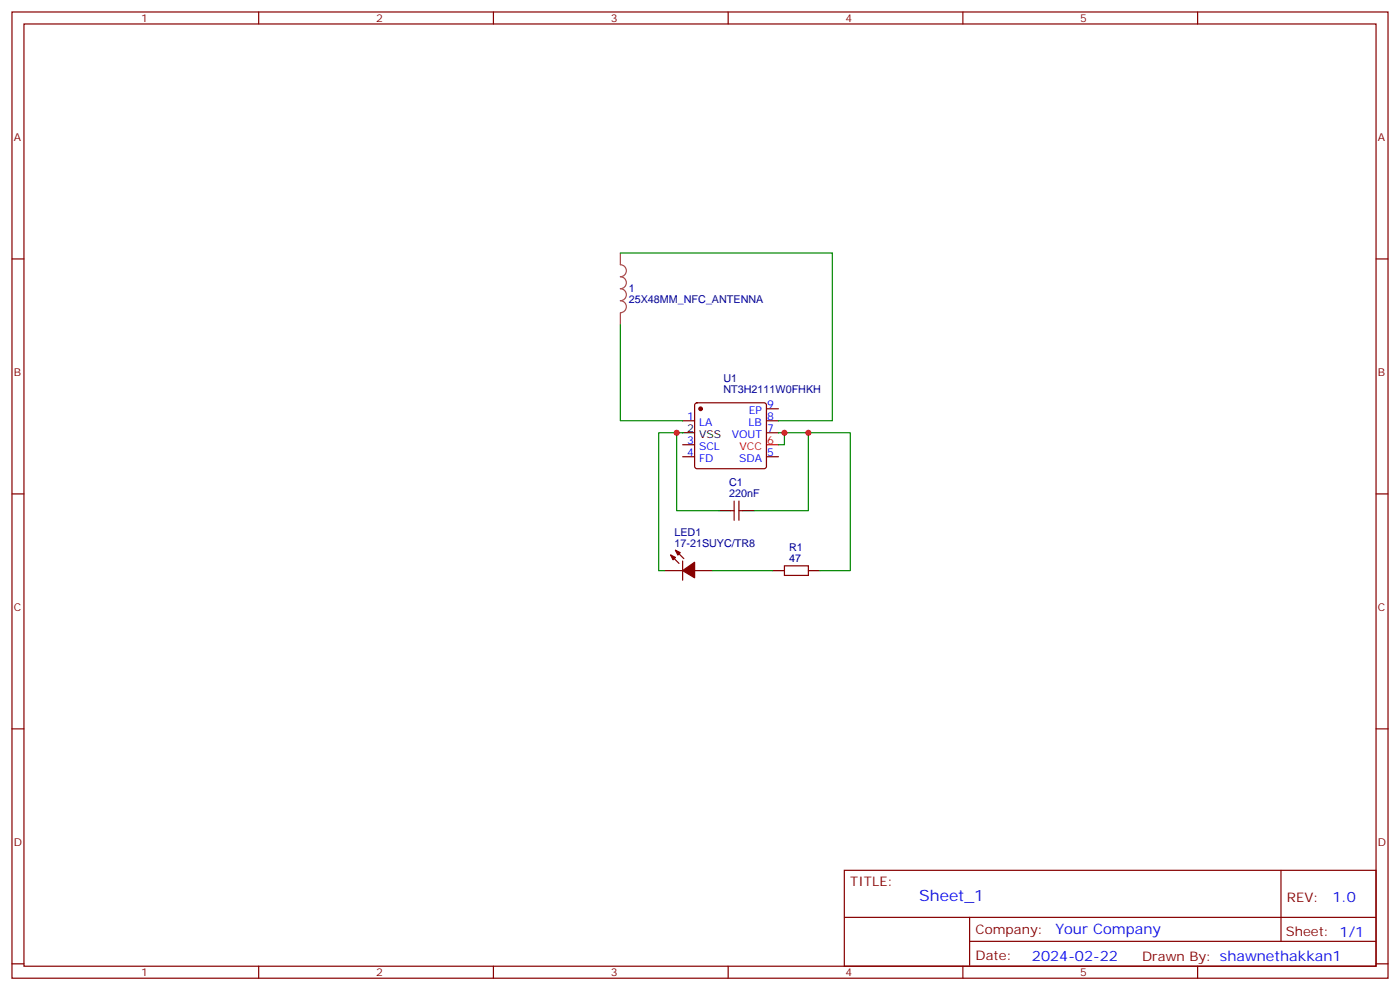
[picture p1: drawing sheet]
<svg xmlns="http://www.w3.org/2000/svg" width="412mm" height="292mm" viewBox="0 0 412 292" stroke-linecap="round" stroke-linejoin="round" font-family="sans-serif">
<g fill="none" stroke="#870000" stroke-width=".35">
<path d="M3.5 3.5h405.4v284.4h-405.4zM7.1 7.1h398.2v277.2h-398.2zM76.2 3.5v3.6M145.3 3.5v3.6M214.5 3.5v3.6M283.6 3.5v3.6M352.8 3.5v3.6M3.5 76.2h3.6M405.3 76.2h3.6M204.8 118.7l.5-.2h19.8l.5 .2 .2 .5v18l-.3 .5-.4 .2h-19.8l-.5-.2-.2-.5v-18zM201.1 123.8h3.5M201.1 134.4h3.5"/>
<path d="M201.1 130.9h3.5M225.8 120.3h3.5M225.8 123.8h3.5M225.8 127.4h3.5M225.8 134.4h3.5M3.5 145.3h3.6M215.2 150.3h1.1M216.3 147.5v5.6M217.7 147.5v5.6M217.7 150.3h1M405.3 145.3h3.6M195.8 167.9h5.3"/>
<path d="M197.6 163.3l2.4 2.5M199 161.9l2.4 2.5M201.1 165.1v5.6M204.6 167.9h5.3M231.1 166.5h7v2.8h-7zM3.5 214.5h3.6M405.3 214.5h3.6M248.7 256.1h156.6v28.2h-156.6zM377.3 256.1v20.9M248.7 270h156.5M285.6 277h119.6M285.6 270v14.1"/>
<path d="M3.5 283.6h3.6M76.2 284.3v3.6M145.3 284.3v3.6M214.5 284.3v3.6M283.6 284.3v3.6M352.8 284.3v3.6M405.3 283.6h3.6"/>
</g>
<path d="M225.8 130.9h3.5" fill="none" stroke="#f00" stroke-width=".35"/>
<path d="M201.1 127.4h3.5M211.7 150.3h3.5M218.7 150.3h3.5M227.5 167.9h3.6M238.1 167.9h3.6" fill="none" stroke="#000" stroke-width=".35"/>
<g fill="#870000" stroke="#870000" stroke-width=".35">
<path d="M197.6 163.3l1.4 .7-.7 .7z"/>
<path d="M199 161.9l1.4 .7-.7 .7z"/>
<path d="M201.1 167.9l3.5-2.4v4.5z"/>
<circle cx="206.4" cy="120.3" r=".53"/>
</g>
<path d="M182.7 74.4v3.5a1.76 1.76 0 0 1 1.8 1.8 1.76 1.76 0 0 1-1.8 1.7 1.76 1.76 0 0 1 1.8 1.8 1.76 1.76 0 0 1-1.8 1.8 1.76 1.76 0 0 1 1.8 1.7 1.76 1.76 0 0 1-1.8 1.8 1.76 1.76 0 0 1 1.8 1.8 1.76 1.76 0 0 1-1.8 1.7M182.7 92.1v3.5" fill="none" stroke="#a64a4a" stroke-width=".35"/>
<path d="M182.7 74.4h62.5v49.4h-15.9M182.7 95.6v28.2h18.4M199.3 127.4h-5.3v40.5h1.8M201.1 127.4h-1.8v22.9h12.4M229.3 127.4h8.8v22.9h-15.9M231.1 127.4v3.5h-1.8M238.1 127.4h12.4v40.5h-8.8M209.9 167.9h17.6" fill="none" stroke="#008700" stroke-width=".35"/>
<g fill="#c00">
<circle cx="231.1" cy="127.4" r=".88"/>
<circle cx="238.1" cy="127.4" r=".88"/>
<circle cx="199.3" cy="127.4" r=".88"/>
</g>
<text font-size="4.6" fill="#00f" x="270.8" y="265.1">Sheet_1</text>
<g font-size="4.2" fill="#00f">
<text x="392.5" y="265.4">1.0</text>
<text x="310.9" y="274.9">Your Company</text>
<text x="304" y="282.7">2024-02-22</text>
</g>
<g font-size="3.9" fill="#800">
<text x="250.5" y="260.7">TITLE:</text>
<text x="379.1" y="265.4">REV:</text>
<text x="287.4" y="274.9">Company:</text>
<text x="378.7" y="275.5">Sheet: 1/1</text>
<text x="287.4" y="282.6">Date:</text>
<text x="336.4" y="282.7">Drawn By: shawnethakkan1</text>
</g>
<g font-size="3.2" fill="#800">
<text x="41.6" y="6.5">1</text>
<text x="110.8" y="6.5">2</text>
<text x="179.9" y="6.5">3</text>
<text x="249.1" y="6.5">4</text>
<text x="318.2" y="6.5">5</text>
<text x="4.1" y="41.6">A</text>
<text x="405.9" y="41.6">A</text>
<text x="4.1" y="110.8">B</text>
<text x="405.9" y="110.8">B</text>
<text x="4.1" y="179.9">C</text>
<text x="405.9" y="179.9">C</text>
<text x="4.1" y="249.1">D</text>
<text x="405.9" y="249.1">D</text>
<text x="41.6" y="287.3">1</text>
<text x="110.8" y="287.3">2</text>
<text x="179.9" y="287.3">3</text>
<text x="249.1" y="287.3">4</text>
<text x="318.2" y="287.3">5</text>
</g>
<g font-size="3.2" fill="#000080">
<text x="185.2" y="89.3">25X48MM_NFC_ANTENNA</text>
<text x="185.2" y="86">1</text>
<text x="213.1" y="112.4">U1</text>
<text x="213.1" y="115.8">NT3H2111W0FHKH</text>
<text x="214.8" y="143.1">C1</text>
<text x="214.8" y="146.4">220nF</text>
<text x="198.7" y="160.9">17-21SUYC/TR8</text>
<text x="198.7" y="157.6">LED1</text>
<text x="232.4" y="165.5">47</text>
<text x="232.4" y="162.1">R1</text>
</g>
<g font-size="3.2" fill="#00f">
<text x="226" y="119.9">9</text>
<text x="202.4" y="123.5">1</text>
<text x="205.9" y="125.2">LA</text>
<text x="220.5" y="125.2">LB</text>
<text x="220.5" y="121.7">EP</text>
<text x="226" y="123.5">8</text>
<text x="202.4" y="130.5">3</text>
<text x="215.5" y="128.8">VOUT</text>
<text x="226" y="127">7</text>
<text x="202.4" y="134.1">4</text>
<text x="205.9" y="135.8">FD</text>
<text x="205.9" y="132.3">SCL</text>
<text x="217.7" y="135.8">SDA</text>
<text x="226" y="134.1">5</text>
</g>
<g font-size="3.2">
<text x="202.4" y="127">2</text>
<text x="205.9" y="128.8">VSS</text>
</g>
<g font-size="3.2" fill="#f00">
<text x="226" y="130.5">6</text>
<text x="217.9" y="132.3">VCC</text>
</g>
</svg>
